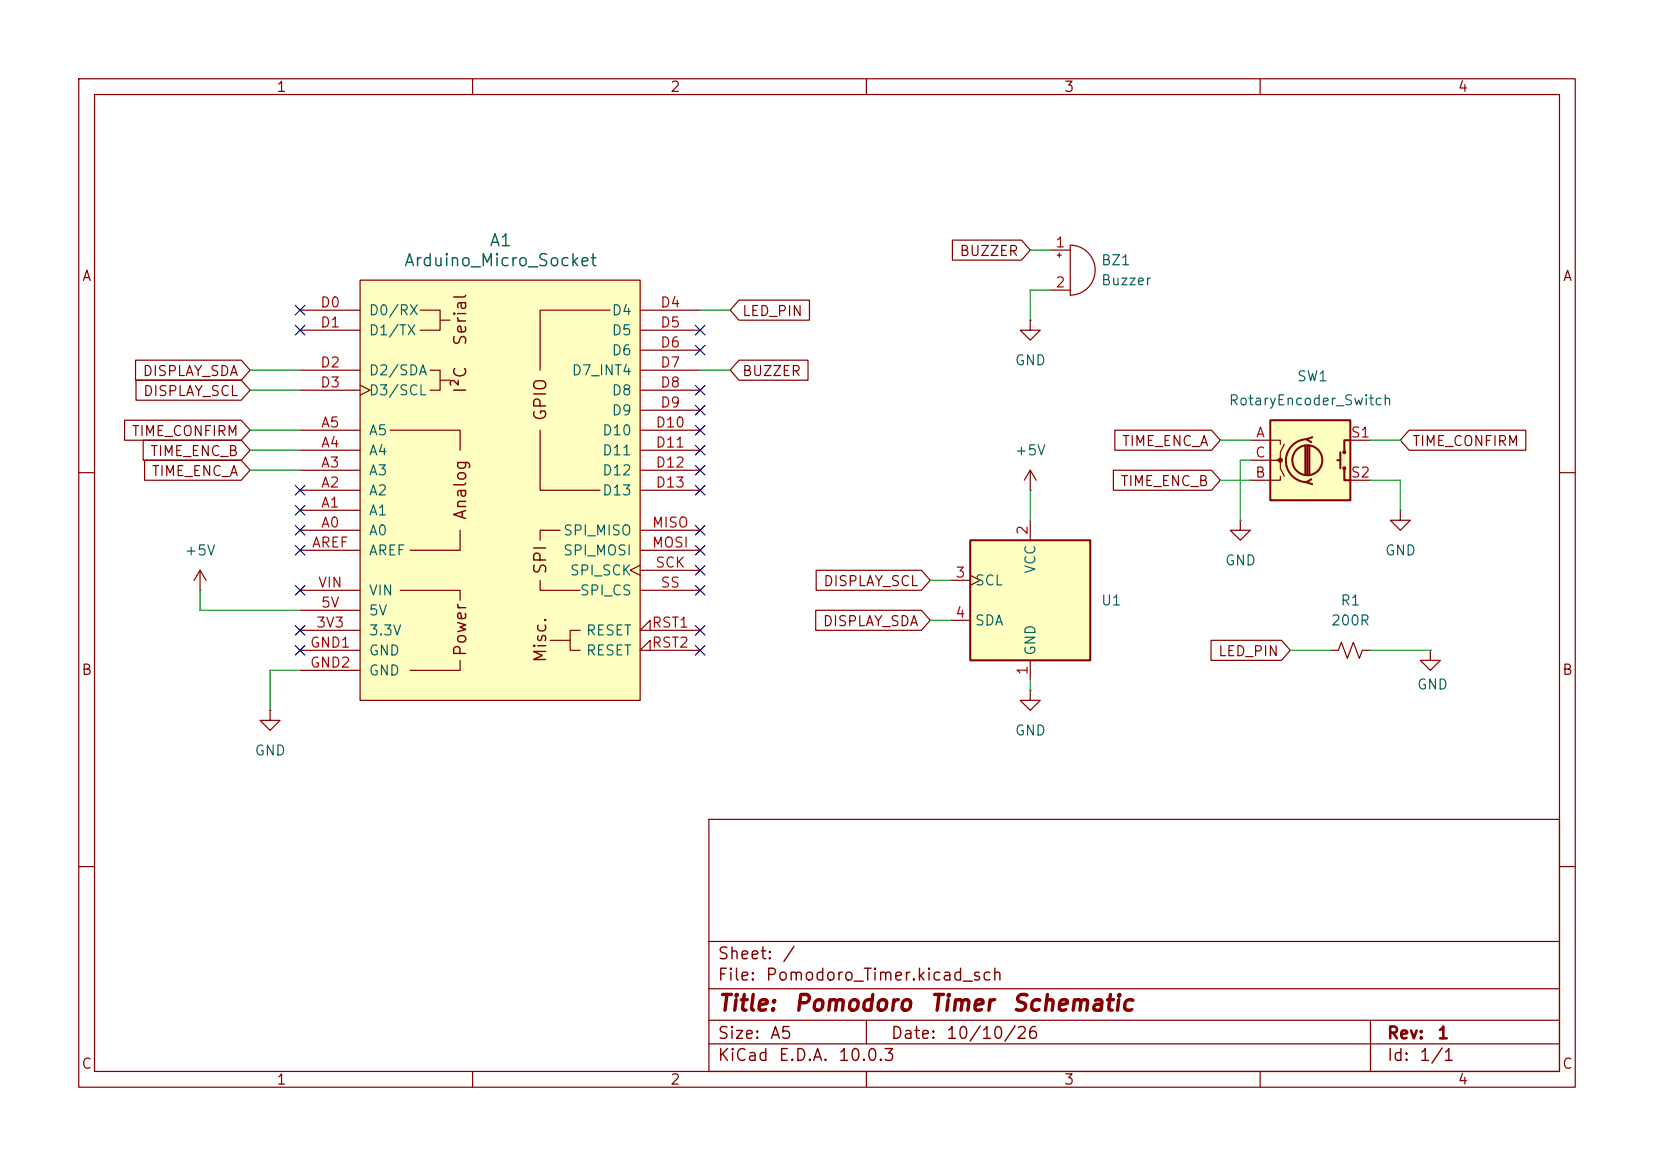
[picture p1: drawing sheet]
<svg xmlns="http://www.w3.org/2000/svg" width="210mm" height="148mm" viewBox="0 0 210 148" stroke-linecap="round" stroke-linejoin="round" font-family="sans-serif">
<g fill="none" stroke="#840000" stroke-width=".15">
<path d="M10 10h190v128h-190zM12 12h186v124h-186zM60 10v2M110 10v2M160 10v2M130.8 59.7l-.8 1.3M130.8 59.7l.8 1.3M130.8 59.7v2.5M10 60h2M130.8 62.2h.1M198 60h2M130.8 87.6v1.3h1.3l-1.3 1.3-1.3-1.3h1.3"/>
<path d="M130.8 87.6h.1M10 110h2M90 104h108v32h-108zM90 119.5h108M198 110h2M60 136v2M90 132.5h108M90 129.5h108M90 125.5h108M110 136v2M110 129.5v3M160 136v2"/>
<path d="M174 129.5v6.5"/>
</g>
<path d="M123.2 68.6h15.2v15.2h-15.2z" fill="#ffffc2"/>
<path d="M123.2 68.6h15.2v15.2h-15.2z" fill="none" stroke="#840000" stroke-width=".25"/>
<path d="M25.4 74.9h.1M25.4 72.4l-.8 1.3M25.4 72.4l.8 1.3M25.4 72.4v2.5M120.6 73.7h2.6M120.6 78.7h2.6M123.2 73l1.3 .7-1.3 .6M130.8 66v2.6M130.8 83.8v2.6" fill="none" stroke="#840000" stroke-width=".15"/>
<path d="M161.3 53.3h10.1v10.2h-10.1z" fill="#ffffc2"/>
<g fill="none" stroke="#840000" stroke-width=".25">
<path d="M161.3 53.3h10.1v10.2h-10.1zM165.7 56.6v3.6M166 55.7a2.73 2.73 0 0 0-2.7 2.8 2.73 2.73 0 0 0 2.7 2.7M166 56.6v3.6M166.2 56.6v3.6M166.6 55.5l-.7 .3 .6 .3M169.8 58.4h.4M170.2 57.4v2M170.7 59.4v1.6h.7M171.4 55.9h-.7v1.5M166.5 60.8l-.6 .4 .7 .3"/>
<circle cx="166" cy="58.4" r="1.9"/>
<circle cx="170.7" cy="59.4" r=".13"/>
<circle cx="170.7" cy="57.4" r=".13"/>
</g>
<g fill="none" stroke="#840000" stroke-width=".15">
<path d="M133.3 31.8h2.6M133.3 36.8h2.6M134.2 32.4h.5M134.5 32.1v.5M135.9 31.1a3.2 3.2 0 0 1 3.2 3.2 3.2 3.2 0 0 1-3.2 3.2zM130.8 40.6v1.3h1.3l-1.3 1.3-1.3-1.3h1.3M130.8 40.6h.1M158.7 55.9h3.9v.5M158.7 58.4h3.9v1l.5 1.1M163.1 56.4l-.5 1v1h-.5M171.4 55.9h2.6M157.5 66v1.3h1.2l-1.2 1.3-1.3-1.3h1.3"/>
<path d="M157.5 66h.1M162.6 60.5v.5h-3.9M171.4 61h2.6M177.8 64.8v1.2h1.3l-1.3 1.3-1.3-1.3h1.3M177.8 64.8h.1M34.3 90.2v1.2h1.3l-1.3 1.3-1.3-1.3h1.3M34.3 90.2h.1M168.9 82.6h1l.4-1.1 .8 2.1 .7-2.1 .8 2.1 .4-1h1M181.6 82.6v1.2h1.3l-1.3 1.3-1.3-1.3h1.3M181.6 82.6h.1"/>
</g>
<circle cx="162.6" cy="58.4" r=".25" fill="#840000" stroke="#840000" stroke-width=".15"/>
<path d="M45.7 35.6h35.6v53.3h-35.6z" fill="#ffffc2"/>
<g fill="none" stroke="#840000" stroke-width=".15">
<path d="M38.1 39.4h7.6M45.7 35.6h35.6v53.3h-35.6zM53.3 39.4h2.6v2.5h-2.6M77.5 39.4h-8.9v7.6M81.3 39.4h7.6M93.8 38.1h9v2.5h-9l-1.1-1.2zM120.9 30.5h8.8l1.1 1.3-1.1 1.2h-8.8zM15.8 53.3h14.8l1.1 1.3-1.1 1.3h-14.8zM17.2 45.7h13.4l1.1 1.3-1.1 1.3h-13.4zM17.3 48.3h13.3l1.1 1.2-1.1 1.3h-13.3zM18.2 55.9h12.4l1.1 1.3-1.1 1.2h-12.4zM18.4 58.4h12.2l1.1 1.3-1.1 1.3h-12.2z"/>
<path d="M38.1 59.7h7.6M38.1 57.2h7.6M38.1 54.6h7.6M38.1 41.9h7.6M38.1 47h7.6M38.1 49.5h7.6M45.7 48.9l1.3 .6-1.3 .7M49.5 54.6h8.9v2.6M54.6 47h1.3v2.5h-1.3M55.9 40.6h1.2M55.9 48.3h1.2M68.6 54.6v7.6h7.6"/>
<path d="M81.3 59.7h7.6M81.3 57.2h7.6M81.3 54.6h7.6M81.3 41.9h7.6M81.3 47h7.6M81.3 49.5h7.6M81.3 44.5h7.6M81.3 52.1h7.6M93.8 45.7h8.8v2.6h-8.8l-1.1-1.3zM141.4 59.7h12.4l1.1 1.3-1.1 1.2h-12.4zM141.5 54.6h12.3l1.1 1.3-1.1 1.3h-12.3zM178.9 54.6h14.8v2.6h-14.8l-1.1-1.3z"/>
<path d="M38.1 77.5h7.6M38.1 67.3h7.6M38.1 64.8h7.6M38.1 62.2h7.6M38.1 69.9h7.6M38.1 74.9h7.6M50.8 74.9h7.6v1.3M58.4 67.3v2.6h-6.3M68.6 73.7v1.2h5.1M71.1 67.3h-2.5v1.3M81.3 71.8l-1.3 .6 1.3 .6M81.3 67.3h7.6"/>
<path d="M81.3 62.2h7.6M81.3 69.9h7.6M81.3 72.4h7.6M81.3 74.9h7.6M103.6 77.5h13.4l1.1 1.2-1.1 1.3h-13.4zM103.6 72.4h13.4l1.1 1.3-1.1 1.2h-13.4zM38.1 80h7.6M38.1 82.6h7.6M38.1 85.1h7.6M58.4 83.8v1.3h-6.3M69.8 81.3h2.6M73.7 80h-1.3v2.6h1.3"/>
<path d="M82.5 80v-1.3l-1.2 1.3h7.6M82.5 82.6v-1.3l-1.2 1.3h7.6M153.8 81.3h8.9l1.1 1.3-1.1 1.2h-8.9z"/>
</g>
<g fill="none" stroke="#009600" stroke-width=".15">
<path d="M88.9 39.4h3.8M130.8 31.8h2.5M133.3 36.8h-2.5v3.8M31.7 57.2h6.4M31.7 47h6.4M31.7 49.5h6.4M31.7 59.7h6.4M31.7 54.6h6.4M88.9 47h3.8M154.9 55.9h3.8M158.7 58.4h-1.2v7.6M174 55.9h3.8"/>
<path d="M25.4 74.9v2.6h12.7M118.1 78.7h2.5M118.1 73.7h2.5M130.8 62.2v3.8M154.9 61h3.8M174 61h3.8v3.8M38.1 85.1h-3.8v5.1M130.8 86.4v1.2M163.8 82.6h5.1M174 82.6h7.6"/>
</g>
<g fill="none" stroke="#000084" stroke-width=".15">
<path d="M37.5 38.8l1.2 1.2M38.7 38.8l-1.2 1.2M37.5 41.3l1.2 1.2M38.7 41.3l-1.2 1.2M88.3 59.1l1.2 1.2M88.3 56.5l1.2 1.3M88.3 48.9l1.2 1.2M88.3 54l1.2 1.2M88.3 51.5l1.2 1.2M88.3 43.8l1.2 1.3M88.3 41.3l1.2 1.2M89.5 59.1l-1.2 1.2"/>
<path d="M89.5 56.5l-1.2 1.3M89.5 48.9l-1.2 1.2M89.5 54l-1.2 1.2M89.5 51.5l-1.2 1.2M89.5 43.8l-1.2 1.3M89.5 41.3l-1.2 1.2M37.5 69.2l1.2 1.3M37.5 66.7l1.2 1.2M37.5 74.3l1.2 1.2M37.5 61.6l1.2 1.2M37.5 79.4l1.2 1.2M37.5 64.2l1.2 1.2"/>
<path d="M38.7 69.2l-1.2 1.3M38.7 66.7l-1.2 1.2M38.7 74.3l-1.2 1.2M38.7 61.6l-1.2 1.2M38.7 79.4l-1.2 1.2M38.7 64.2l-1.2 1.2M88.3 71.8l1.2 1.2M88.3 79.4l1.2 1.2M88.3 66.7l1.2 1.2M88.3 69.2l1.2 1.3M88.3 74.3l1.2 1.2M88.3 61.6l1.2 1.2"/>
<path d="M89.5 71.8l-1.2 1.2M89.5 79.4l-1.2 1.2M89.5 66.7l-1.2 1.2M89.5 69.2l-1.2 1.3M89.5 74.3l-1.2 1.2M89.5 61.6l-1.2 1.2M37.5 81.9l1.2 1.3M38.7 81.9l-1.2 1.3M88.3 81.9l1.2 1.3M89.5 81.9l-1.2 1.3"/>
</g>
<g font-size="2" fill="#840000">
<text x="91" y="128.8">Title:</text>
<text x="100.7" y="128.8">Pomodoro</text>
<text x="117.9" y="128.8">Timer</text>
<text x="128.4" y="128.8">Schematic</text>
</g>
<g font-size="1.5" fill="#006464">
<text x="51.2" y="34.2">Arduino_Micro_Socket</text>
<text x="62" y="31.6">A1</text>
</g>
<g font-size="1.5" fill="#840000">
<text x="59.6" y="44" transform="rotate(-90 59.6 44)">Serial</text>
<text x="59.6" y="50" transform="rotate(-90 59.6 50)">I²C</text>
<text x="69.7" y="53.6" transform="rotate(-90 69.7 53.6)">GPIO</text>
<text x="59.6" y="66.1" transform="rotate(-90 59.6 66.1)">Analog</text>
<text x="69.7" y="73" transform="rotate(-90 69.7 73)">SPI</text>
<text x="59.6" y="83.5" transform="rotate(-90 59.6 83.5)">Power</text>
<text x="69.7" y="84.2" transform="rotate(-90 69.7 84.2)">Misc.</text>
<text x="91" y="124.9">File:</text>
<text x="91" y="122.2">Sheet:</text>
<text x="97.1" y="124.9">Pomodoro_Timer.kicad_sch</text>
<text x="99.2" y="122.2">/</text>
<text x="91" y="135.1">KiCad</text>
<text x="91" y="132.3">Size:</text>
<text x="97.7" y="132.3">A5</text>
<text x="98.7" y="135.1">E.D.A.</text>
<text x="106.3" y="135.1">10.0.3</text>
<text x="113" y="132.3">Date:</text>
<text x="120" y="132.3">10/10/26</text>
<text x="176" y="132.3">Rev:</text>
<text x="176" y="135.1">Id:</text>
<text x="180.1" y="135.1">1/1</text>
<text x="182.4" y="132.3">1</text>
</g>
<g font-size="1.3" fill="#840000">
<text x="35" y="12">1</text>
<text x="85" y="12">2</text>
<text x="135" y="12">3</text>
<text x="185" y="12">4</text>
<text x="10.3" y="36">A</text>
<text x="121.7" y="32.8">BUZZER</text>
<text x="198.4" y="36">A</text>
<text x="94.1" y="40.4">LED_PIN</text>
<text x="18" y="48.1">DISPLAY_SDA</text>
<text x="18.1" y="50.6">DISPLAY_SCL</text>
<text x="94.1" y="48.1">BUZZER</text>
<text x="16.6" y="55.7">TIME_CONFIRM</text>
<text x="19" y="58.2">TIME_ENC_B</text>
<text x="142.4" y="56.9">TIME_ENC_A</text>
<text x="179.2" y="56.9">TIME_CONFIRM</text>
<text x="19.2" y="60.8">TIME_ENC_A</text>
<text x="142.2" y="62">TIME_ENC_B</text>
<text x="104.4" y="74.7">DISPLAY_SCL</text>
<text x="104.4" y="79.8">DISPLAY_SDA</text>
<text x="154.6" y="83.6">LED_PIN</text>
<text x="10.3" y="86">B</text>
<text x="198.3" y="86">B</text>
<text x="10.3" y="136">C</text>
<text x="198.3" y="136">C</text>
<text x="35" y="138">1</text>
<text x="85" y="138">2</text>
<text x="135" y="138">3</text>
<text x="185" y="138">4</text>
</g>
<g font-size="1.3" fill="#a90000">
<text x="133.9" y="31.7">1</text>
<text x="40.6" y="39.3">D0</text>
<text x="40.6" y="41.9">D1</text>
<text x="83.7" y="39.3">D4</text>
<text x="83.7" y="41.9">D5</text>
<text x="133.9" y="36.8">2</text>
<text x="40.6" y="47">D2</text>
<text x="83.7" y="44.4">D6</text>
<text x="83.7" y="47">D7</text>
<text x="40.6" y="49.5">D3</text>
<text x="83.7" y="49.5">D8</text>
<text x="83.7" y="52">D9</text>
<text x="40.7" y="59.7">A3</text>
<text x="40.7" y="57.1">A4</text>
<text x="40.7" y="54.6">A5</text>
<text x="83.1" y="54.6">D10</text>
<text x="83.1" y="57.1">D11</text>
<text x="83.1" y="59.7">D12</text>
<text x="159.3" y="58.4">C</text>
<text x="159.4" y="55.9">A</text>
<text x="171.4" y="55.9">S1</text>
<text x="40.7" y="64.7">A1</text>
<text x="40.7" y="62.2">A2</text>
<text x="83.1" y="62.2">D13</text>
<text x="159.3" y="60.9">B</text>
<text x="171.4" y="60.9">S2</text>
<text x="39.5" y="69.8">AREF</text>
<text x="40.7" y="67.3">A0</text>
<text x="82.7" y="67.3">MISO</text>
<text x="82.7" y="69.8">MOSI</text>
<text x="130.8" y="68" transform="rotate(-90 130.8 68)">2</text>
<text x="40.3" y="74.9">VIN</text>
<text x="40.7" y="77.4">5V</text>
<text x="83.1" y="72.4">SCK</text>
<text x="83.8" y="74.9">SS</text>
<text x="121.2" y="73.6">3</text>
<text x="39.3" y="82.5">GND1</text>
<text x="40.1" y="80">3V3</text>
<text x="82.7" y="80">RST1</text>
<text x="82.7" y="82.5">RST2</text>
<text x="121.2" y="78.7">4</text>
<text x="39.3" y="85.1">GND2</text>
<text x="130.8" y="85.8" transform="rotate(-90 130.8 85.8)">1</text>
</g>
<g font-size="1.3" fill="#006464">
<text x="139.7" y="34">BZ1</text>
<text x="46.7" y="40.3">D0/RX</text>
<text x="77.6" y="40.3">D4</text>
<text x="139.7" y="36.5">Buzzer</text>
<text x="46.7" y="42.9">D1/TX</text>
<text x="46.7" y="48">D2/SDA</text>
<text x="72.5" y="48">D7_INT4</text>
<text x="77.6" y="42.9">D5</text>
<text x="77.6" y="45.4">D6</text>
<text x="128.8" y="46.7">GND</text>
<text x="46.7" y="50.5">D3/SCL</text>
<text x="77.6" y="50.5">D8</text>
<text x="77.6" y="53">D9</text>
<text x="155.9" y="51.8">RotaryEncoder_Switch</text>
<text x="164.6" y="48.7">SW1</text>
<text x="46.7" y="58.1">A4</text>
<text x="46.7" y="55.6">A5</text>
<text x="76.4" y="55.6">D10</text>
<text x="76.4" y="58.1">D11</text>
<text x="128.8" y="58.1">+5V</text>
<text x="46.7" y="65.7">A1</text>
<text x="46.7" y="63.2">A2</text>
<text x="46.7" y="60.7">A3</text>
<text x="76.4" y="60.7">D12</text>
<text x="76.4" y="63.2">D13</text>
<text x="23.4" y="70.8">+5V</text>
<text x="46.7" y="68.3">A0</text>
<text x="46.7" y="70.8">AREF</text>
<text x="71.4" y="68.3">SPI_MISO</text>
<text x="71.4" y="70.8">SPI_MOSI</text>
<text x="175.8" y="70.8">GND</text>
<text x="46.7" y="75.9">VIN</text>
<text x="72.3" y="73.4">SPI_SCK</text>
<text x="73.5" y="75.9">SPI_CS</text>
<text x="123.7" y="74.6">SCL</text>
<text x="131.8" y="72.9" transform="rotate(-90 131.8 72.9)">VCC</text>
<text x="139.7" y="77.2">U1</text>
<text x="155.4" y="72.1">GND</text>
<text x="170.1" y="77.2">R1</text>
<text x="46.7" y="81">3.3V</text>
<text x="46.7" y="78.4">5V</text>
<text x="46.7" y="83.5">GND</text>
<text x="74.3" y="81">RESET</text>
<text x="74.3" y="83.5">RESET</text>
<text x="123.7" y="79.7">SDA</text>
<text x="131.8" y="83.3" transform="rotate(-90 131.8 83.3)">GND</text>
<text x="168.9" y="79.7">200R</text>
<text x="46.7" y="86.1">GND</text>
<text x="179.8" y="87.8">GND</text>
<text x="128.8" y="93.7">GND</text>
<text x="32.3" y="96.2">GND</text>
</g>
</svg>
